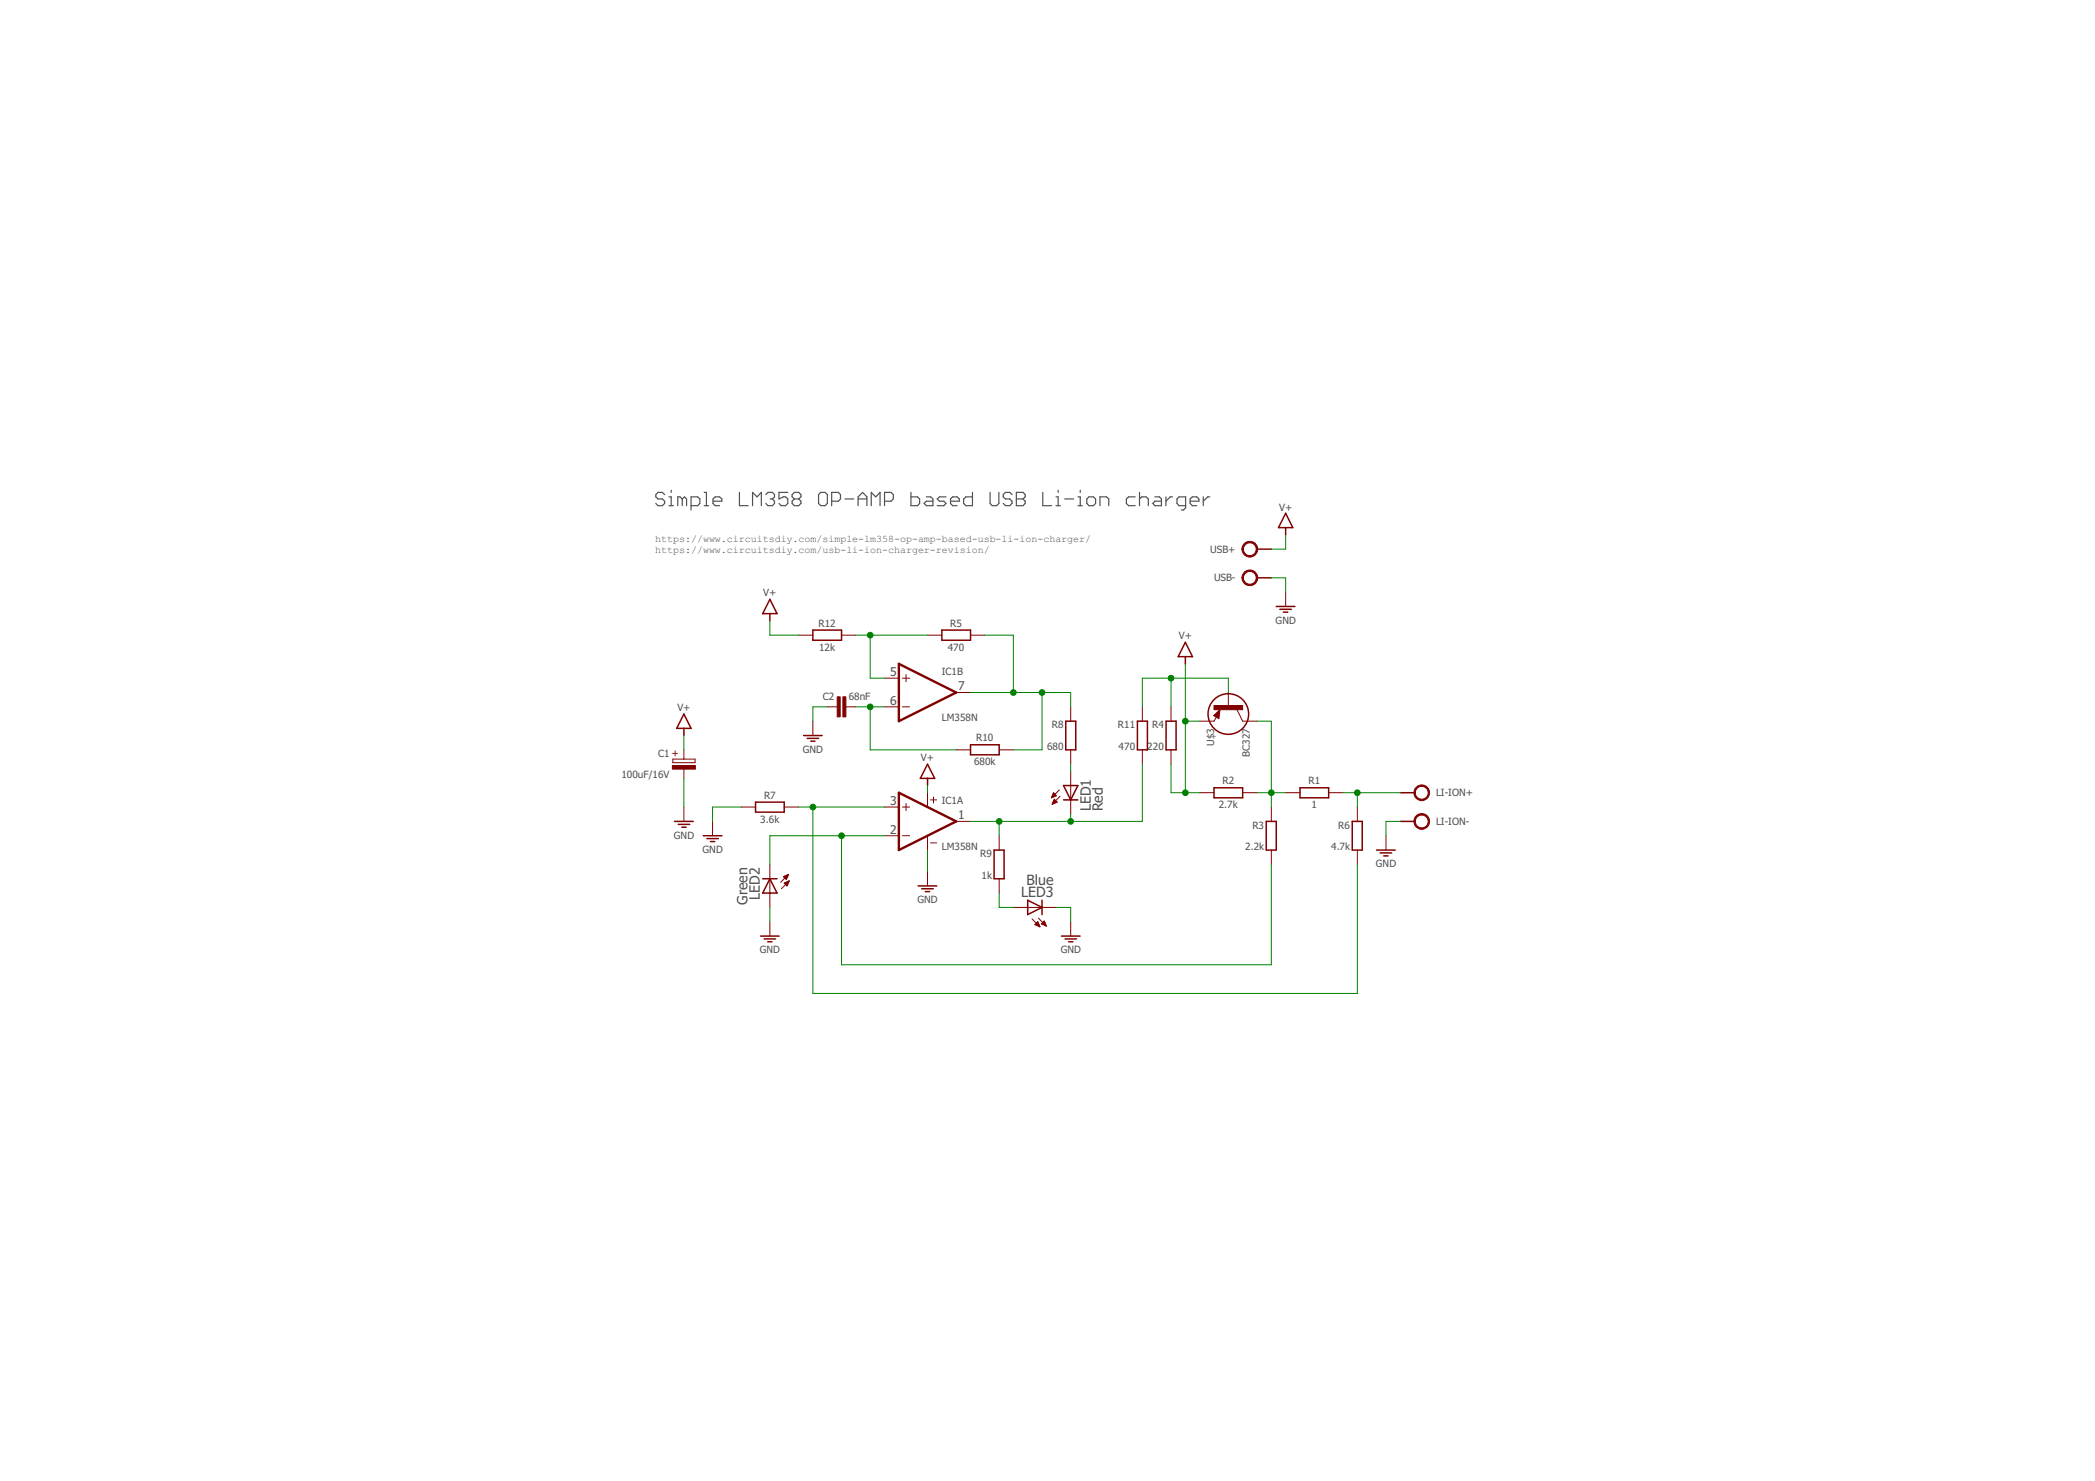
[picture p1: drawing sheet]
<svg xmlns="http://www.w3.org/2000/svg" width="297mm" height="210mm" viewBox="0 0 297 210" stroke-linecap="round" stroke-linejoin="round" font-family="sans-serif">
<g fill="none" stroke="#505050" stroke-width=".17">
<path d="M94.2 70.1l-.3-.3h-.6l-.3 .3v.3l.3 .3h.6l.3 .3v.4l-.3 .3h-.6l-.3-.3M94.8 71.7h.7M94.8 70.4h.4v1.3M95.2 69.5v.3M96.7 70.7l-.3-.3h-.3v1.3M96.7 70.7v1M96.7 70.7l.3-.3 .3 .3v1M98 71.7h.9l.3-.3v-.7l-.3-.3h-.9v1.9M99.8 69.8h.4v1.9M99.8 71.7h.7M101.1 71h1.2v-.3l-.3-.3h-.6l-.3 .3v.7l.3 .3h.6M104.8 69.8v1.9h1.3"/>
<path d="M106.7 71.7v-1.9l.6 .6 .6-.6v1.9M108.6 70.1l.3-.3h.6l.3 .3v.3l-.3 .3M109.2 70.7h.3M109.5 70.7l.3 .3v.4l-.3 .3h-.6l-.3-.3M111.7 69.8h-1.3v.9l.7-.3h.3l.3 .3v.7l-.3 .3h-.6l-.4-.3M112.6 70.7l-.3-.3v-.3l.3-.3h.6l.4 .3v.3l-.4 .3M112.6 70.7h.6M112.6 70.7l-.3 .3v.4l.3 .3h.6l.4-.3v-.4l-.4-.3M116.4 69.8h.6l.3 .3v1.3l-.3 .3h-.6l-.3-.3v-1.3zM117.9 71h1l.3-.3v-.6l-.3-.3h-1v1.9M119.8 70.7h1.3M121.7 70.7h1.2"/>
<path d="M121.7 71.7v-1.3l.6-.6 .6 .6v1.3M123.5 71.7v-1.9l.7 .6 .6-.6v1.9M125.4 71h.9l.4-.3v-.6l-.4-.3h-.9v1.9M129.2 69.8v1.9h.9l.3-.3v-.7l-.3-.3h-.9M131.3 70.4h.7l.3 .3v1h-1l-.3-.3 .3-.4h1M134.1 70.4h-.9l-.3 .3 .3 .3h.6l.3 .4-.3 .3h-.9M134.8 71h1.2v-.3l-.3-.3h-.6l-.3 .3v.7l.3 .3h.6M137.9 69.8v1.9h-1l-.3-.3v-.7l.3-.3h1M140.4 69.8v1.6l.3 .3h.6l.3-.3v-1.6M143.5 70.1l-.3-.3h-.6l-.4 .3v.3l.4 .3h.6l.3 .3v.4l-.3 .3h-.6l-.4-.3M144.1 69.8h1l.3 .3v.3l-.3 .3 .3 .3v.4l-.3 .3h-1zM144.1 70.7h1"/>
<path d="M147.8 69.8v1.9h1.3M149.7 71.7h.6M149.7 70.4h.3v1.3M150 69.5v.3M151 70.7h1.2M152.8 71.7h.7M152.8 70.4h.4v1.3M153.2 69.5v.3M154.1 70.7l.3-.3h.6l.3 .3v.7l-.3 .3h-.6l-.3-.3zM156 71.7v-1.3h.9l.3 .3v1M161 70.4h-1l-.3 .3v.7l.3 .3h1M161.6 70.7l.3-.3h.6l.3 .3v1"/>
<path d="M161.6 69.8v1.9M163.7 70.4h.7l.3 .3v1h-1l-.3-.3 .3-.4h1M165.3 70.4v1.3M166.2 70.4h-.3l-.6 .6M168.1 71.7h-.9l-.3-.3v-.7l.3-.3h.9v1.6l-.3 .3h-.3M168.7 71h1.3v-.3l-.3-.3h-.6l-.4 .3v.7l.4 .3h.6M170.6 70.4v1.3M171.5 70.4h-.3l-.6 .6"/>
</g>
<path d="M127.4 94.1l8.2 4-8.2 4.1zM127.4 112.4l8.2 4-8.2 4.1z" fill="none" stroke="#800000" stroke-width=".34"/>
<g fill="none" stroke="#800000" stroke-width=".14">
<path d="M113.2 90h2.1M119.3 90h2M125.4 96.1h2M128 96.1h1M128.5 95.6v1M131.5 90h2M135.6 98.1h2M137.6 90h2M174.2 98.1v2.1M182.3 83.9v2.1M95.4 107.6h3.2v.5h-3.2zM97 106.3v1.3"/>
<path d="M97 108.9v1.4M97 114.4v2M101 116.4v2M105.1 114.4h2M111.2 114.4h2M115.3 102.2v2M117.3 100.2h1.4M119.9 100.2h1.4M125.4 114.4h2M125.4 118.4h2M125.4 100.2h2M128 114.4h1"/>
<path d="M128 118.4h1M128 100.2h1M128.5 113.9v1M131.5 112.4v2M131.5 118.4v2.1M131.9 113.4h.9M131.9 119.5h.9M132.4 112.9v.9M135.6 116.4h2M135.6 106.3h2M141.7 118.4v2.1M141.7 106.3h2"/>
<path d="M149.1 113h.1M149.1 112.9h.3M149.2 112.8h.4M149.2 112.8h.6M149.2 113.9h.1M149.2 112.7h.5M149.2 113.8h.3M149.3 112.6h.3M149.3 113.7h.5M149.3 113.6h.6M149.3 112.5h.2M149.4 113.6h.4"/>
<path d="M149.4 112.4l.4 .4-.7 .3zM149.4 112.4h.1M149.4 113.5h.3M149.4 113.4h.2M149.5 113.3l-.3 .7M149.5 113.3l.4 .4-.7 .3M149.5 113.3h.1M150.2 112l-1.1 1.1M150.3 112.9l-1.1 1.1M151.8 100.2v2M151.8 106.3v2M151.8 109.3v6.1"/>
<path d="M162 100.2v2M162 106.3v2M166 100.2v2M166 106.3v2M170.1 112.4h2M172.1 101.4l.9-.8-.2 1.3zM172.5 101.6l-.4 .6h-2M175.4 100.6l.8 1.6h2M176.2 112.4h2M180.3 114.4v2M182.3 112.4h2M188.4 112.4h2"/>
<path d="M192.4 114.4v2M196.5 118.4v2.1M109.2 122.5v6.1M109.2 130.6v2.1M111.1 124.3h.6M111.2 125.2h.6M111.2 124.4h.4M111.2 124.2h.5M111.3 125.3h.4M111.3 124.5h.3M111.3 125.1h.5M111.4 125.4h.3"/>
<path d="M111.4 124.5h.1M111.4 124.1h.3M111.5 125.5h.1M111.5 124.7h.1M111.5 125h.3M111.6 125.5h.1M111.6 124h.2M111.8 124.9h.1M111.8 123.9l-1.1 1.2M111.8 123.9l-.3 .8M111.8 123.9l-.7 .3 .4 .5M111.9 124.8l-1.1 1.2"/>
<path d="M111.9 124.8l-.3 .8M111.9 124.8l-.7 .4 .4 .4M131.5 123.5v2.1M141.7 124.5v2.1M143.7 128.6h6.1M146.3 130.2l1.1 1.2M146.7 131l.5-.4 .2 .8zM146.7 131h.6M146.8 131h.5M146.9 130.9h.3M146.9 131.1h.5M147 130.8h.2"/>
<path d="M147.1 130.7h.1M147.2 131.2h.2M147.2 130.1l1.2 1.2M147.4 131.3h.1M147.7 131h.5M147.7 130.9h.5M147.8 130.8h.4M147.9 131h.4M147.9 130.7h.2M148 130.6h.1M148.1 130.5l.3 .8-.7-.4zM148.1 131.1h.2"/>
<path d="M148.3 131.2h.1M151.8 130.6v2.1M180.3 120.5v2M192.4 120.5v2"/>
</g>
<g fill="none" stroke="#800000" stroke-width=".21">
<path d="M178.2 77.8h2.1M182.3 72.7l1 2.1h-2zM182.3 74.8v1M109.2 84.9l1 2.1h-2.1zM109.2 87v1M115.3 89.3h4v1.4h-4zM133.5 89.3h4.1v1.4h-4.1zM168.1 91l1 2.1h-2.1zM168.1 93.1v1M178.2 81.9h2.1M181 86h2.6M181.5 86.4h1.6"/>
<path d="M182 86.8h.6M95.7 116.4h2.6M96.2 116.8h1.6M96.7 117.2h.6M97 101.2l1 2h-2.1zM97 103.2v1M99.7 118.4h2.7M100.2 118.9h1.7M100.7 119.3h.6M107.1 113.7h4.1v1.4h-4.1zM113.9 104.2h2.7M114.4 104.6h1.7"/>
<path d="M115 105.1h.5M131.5 108.3l1 2h-2zM131.5 110.3v1M137.6 105.6h4.1v1.4h-4.1zM150.8 111.3h2l-1 2.1zM150.8 113.4h2M151.1 102.2h1.4v4.1h-1.4zM161.3 102.2h1.4v4.1h-1.4zM165.3 102.2h1.5v4.1h-1.5zM172.1 111.7h4.1v1.4h-4.1zM172.6 101.4v-.3l-.2 .3 .3 .2 .1-.8-.6 .6 .5 .3M179.5 116.4h1.5v4.1h-1.5z"/>
<path d="M184.3 111.7h4.1v1.4h-4.1zM191.7 116.4h1.4v4.1h-1.4zM198.5 116.4h2.1M198.5 112.4h2.1M107.8 132.7h2.7M108.1 124.5h2.1M108.4 133.1h1.6M108.9 133.5h.6M109.2 124.5l1 2.1h-2.1zM130.2 125.6h2.6M130.7 126h1.6M131.2 126.4h.6"/>
<path d="M140.9 120.5h1.5v4h-1.5zM145.7 127.6l2 1-2 1zM147.7 127.6v2M150.5 132.7h2.6M151 133.1h1.6M151.5 133.5h.6M195.2 120.5h2.6M195.7 120.9h1.6M196.2 121.3h.6"/>
<circle cx="174.2" cy="101.2" r="2.88"/>
</g>
<g fill="#800000" stroke="#800000" stroke-width=".14">
<path d="M95.3 108.5h3.3v.5h-3.3z"/>
<path d="M119.5 98.8h.4v2.8h-.4z"/>
<path d="M118.7 98.8h.4v2.8h-.4z"/>
<path d="M172.1 100h4.1v.6h-4.1z"/>
</g>
<g fill="#800000" stroke="#800000" stroke-width=".14">
<path d="M176.5 81a1.12 1.12 0 0 1 1.7 .4 1.12 1.12 0 0 1-.7 1.6 1.12 1.12 0 0 1-1.4-1.1h.2a.92 .92 0 0 1 1.3-.8 .92 .92 0 0 1 .2 1.6 .92 .92 0 0 1-1.5-.6v-.2h-.2v-.3z" fill-rule="evenodd"/>
<path d="M176.5 77a1.12 1.12 0 0 1 1.7 .3 1.12 1.12 0 0 1-.7 1.6 1.12 1.12 0 0 1-1.4-1.1h.2a.92 .92 0 0 1 1.3-.7 .92 .92 0 0 1 .2 1.5 .92 .92 0 0 1-1.5-.5v-.3h-.2v-.3z" fill-rule="evenodd"/>
<path d="M200.9 115.6a1.11 1.11 0 0 1 1.7 .3 1.11 1.11 0 0 1-.7 1.6 1.11 1.11 0 0 1-1.4-1.1h.2a.91 .91 0 0 1 1.2-.8 .91 .91 0 0 1 .3 1.5 .91 .91 0 0 1-1.5-.4v-.3h-.2v-.3z" fill-rule="evenodd"/>
<path d="M200.9 111.5a1.11 1.11 0 0 1 1.7 .4 1.11 1.11 0 0 1-.8 1.5 1.11 1.11 0 0 1-1.3-1h.2a.92 .92 0 0 1 1.3-.9 .92 .92 0 0 1 .2 1.5 .92 .92 0 0 1-1.5-.4v-.2h-.2l.1-.6z" fill-rule="evenodd"/>
</g>
<g fill="none" stroke="#008000" stroke-width=".14">
<path d="M182.3 75.8v2h-2M109.2 88v2h4M121.3 90h10.2M123.4 90v6.1h2M137.6 98.1h14.2v2.1M139.6 90h4.1v8.1M147.7 98.1v8.2h-4M166 96.1v4.1M168.1 94.1v18.3M174.2 98.1v-2h-12.2v4.1M180.3 81.9h2v2M97 104.2v2.1"/>
<path d="M97 110.3v4.1M105.1 114.4h-4.1v2M113.2 114.4h12.2M115.3 114.4v26.4h77.1v-18.3M117.3 100.2h-2v2M119.3 118.4v18.3h61v-14.2M121.3 100.2h4.1M123.4 100.2v6.1h12.2M125.4 118.4h-16.2v4.1M131.5 111.3v1.1M141.7 116.4v2M151.8 108.3v1"/>
<path d="M151.8 115.4v1M162 108.3v8.1h-24.4M166 108.3v4.1h4.1M168.1 102.2h2M178.2 112.4h4.1M178.2 102.2h2.1v12.2M190.4 112.4h8.1M192.4 112.4v2M198.5 116.4h-2v2M109.2 128.6v2M131.5 120.5v3M141.7 126.6v2h2"/>
<path d="M149.8 128.6h2v2"/>
</g>
<g fill="#008000" stroke="#008000" stroke-width=".14">
<circle cx="168.1" cy="112.4" r=".4"/>
<circle cx="168.1" cy="102.2" r=".4"/>
<circle cx="123.4" cy="90" r=".4"/>
<circle cx="143.7" cy="98.1" r=".4"/>
<circle cx="147.7" cy="98.1" r=".4"/>
<circle cx="123.4" cy="100.2" r=".4"/>
<circle cx="119.3" cy="118.4" r=".4"/>
<circle cx="141.7" cy="116.4" r=".4"/>
<circle cx="151.8" cy="116.4" r=".4"/>
<circle cx="166" cy="96.1" r=".4"/>
<circle cx="180.3" cy="112.4" r=".4"/>
<circle cx="192.4" cy="112.4" r=".4"/>
<circle cx="115.3" cy="114.4" r=".4"/>
</g>
<g font-size="2" fill="#505050">
<text x="154.7" y="115" transform="rotate(-90 154.7 115)">LED1</text>
<text x="156.4" y="115" transform="rotate(-90 156.4 115)">Red</text>
<text x="145.5" y="125.5">Blue</text>
<text x="106" y="128.2" transform="rotate(-90 106 128.2)">Green</text>
<text x="107.7" y="127.5" transform="rotate(-90 107.7 127.5)">LED2</text>
<text x="144.8" y="127.2">LED3</text>
</g>
<g font-size="1.7" fill="#505050">
<text x="126.2" y="95.8">5</text>
<text x="126.2" y="99.9">6</text>
<text x="135.8" y="97.9">7</text>
<text x="126.2" y="118.2">2</text>
<text x="126.2" y="114.1">3</text>
<text x="135.8" y="116.1">1</text>
</g>
<g font-size="1.4" fill="#505050">
<text x="92.9" y="76.8">https://www.circuitsdiy.com/simple-lm358-op-amp-based-usb-li-ion-charger/</text>
<text x="181.4" y="72.4">V+</text>
<text x="92.9" y="78.3">https://www.circuitsdiy.com/usb-li-ion-charger-revision/</text>
<text x="171.6" y="78.3">USB+</text>
<text x="172.1" y="82.4">USB-</text>
<text x="108.2" y="84.5">V+</text>
<text x="116.1" y="88.8">R12</text>
<text x="134.7" y="88.8">R5</text>
<text x="180.9" y="88.4">GND</text>
<text x="116.1" y="92.2">12k</text>
<text x="133.5" y="95.6">IC1B</text>
<text x="134.4" y="92.2">470</text>
<text x="167.1" y="90.6">V+</text>
<text x="96" y="100.8">V+</text>
<text x="116.7" y="99.2">C2</text>
<text x="120.3" y="99.2">68nF</text>
<text x="93.3" y="107.3">C1</text>
<text x="113.8" y="106.7">GND</text>
<text x="130.6" y="107.9">V+</text>
<text x="133.5" y="102.2">LM358N</text>
<text x="138.4" y="105.1">R10</text>
<text x="148.4" y="106.3">680</text>
<text x="149.1" y="103.2">R8</text>
<text x="158.5" y="103.2">R11</text>
<text x="158.6" y="106.3">470</text>
<text x="162.7" y="106.3">220</text>
<text x="163.3" y="103.2">R4</text>
<text x="172.1" y="105.7" transform="rotate(-90 172.1 105.7)">U$3</text>
<text x="177.2" y="107.2" transform="rotate(-90 177.2 107.2)">BC327</text>
<text x="88.1" y="110.3">100uF/16V</text>
<text x="108.3" y="113.2">R7</text>
<text x="133.5" y="113.9">IC1A</text>
<text x="138.1" y="108.5">680k</text>
<text x="173.3" y="111.2">R2</text>
<text x="185.5" y="111.2">R1</text>
<text x="203.6" y="112.9">LI-ION+</text>
<text x="95.6" y="118.9">GND</text>
<text x="107.8" y="116.6">3.6k</text>
<text x="172.8" y="114.6">2.7k</text>
<text x="177.6" y="117.4">R3</text>
<text x="185.9" y="114.6">1</text>
<text x="189.8" y="117.4">R6</text>
<text x="203.6" y="116.9">LI-ION-</text>
<text x="99.6" y="120.9">GND</text>
<text x="133.5" y="120.5">LM358N</text>
<text x="139" y="121.5">R9</text>
<text x="139.2" y="124.5">1k</text>
<text x="176.5" y="120.5">2.2k</text>
<text x="188.7" y="120.5">4.7k</text>
<text x="195.1" y="122.9">GND</text>
<text x="130.1" y="128">GND</text>
<text x="107.7" y="135.1">GND</text>
<text x="150.4" y="135.1">GND</text>
</g>
<text font-size="1.4" fill="#800000" x="96.2" y="107.3" transform="rotate(-90 96.2 107.3)">+</text>
</svg>
